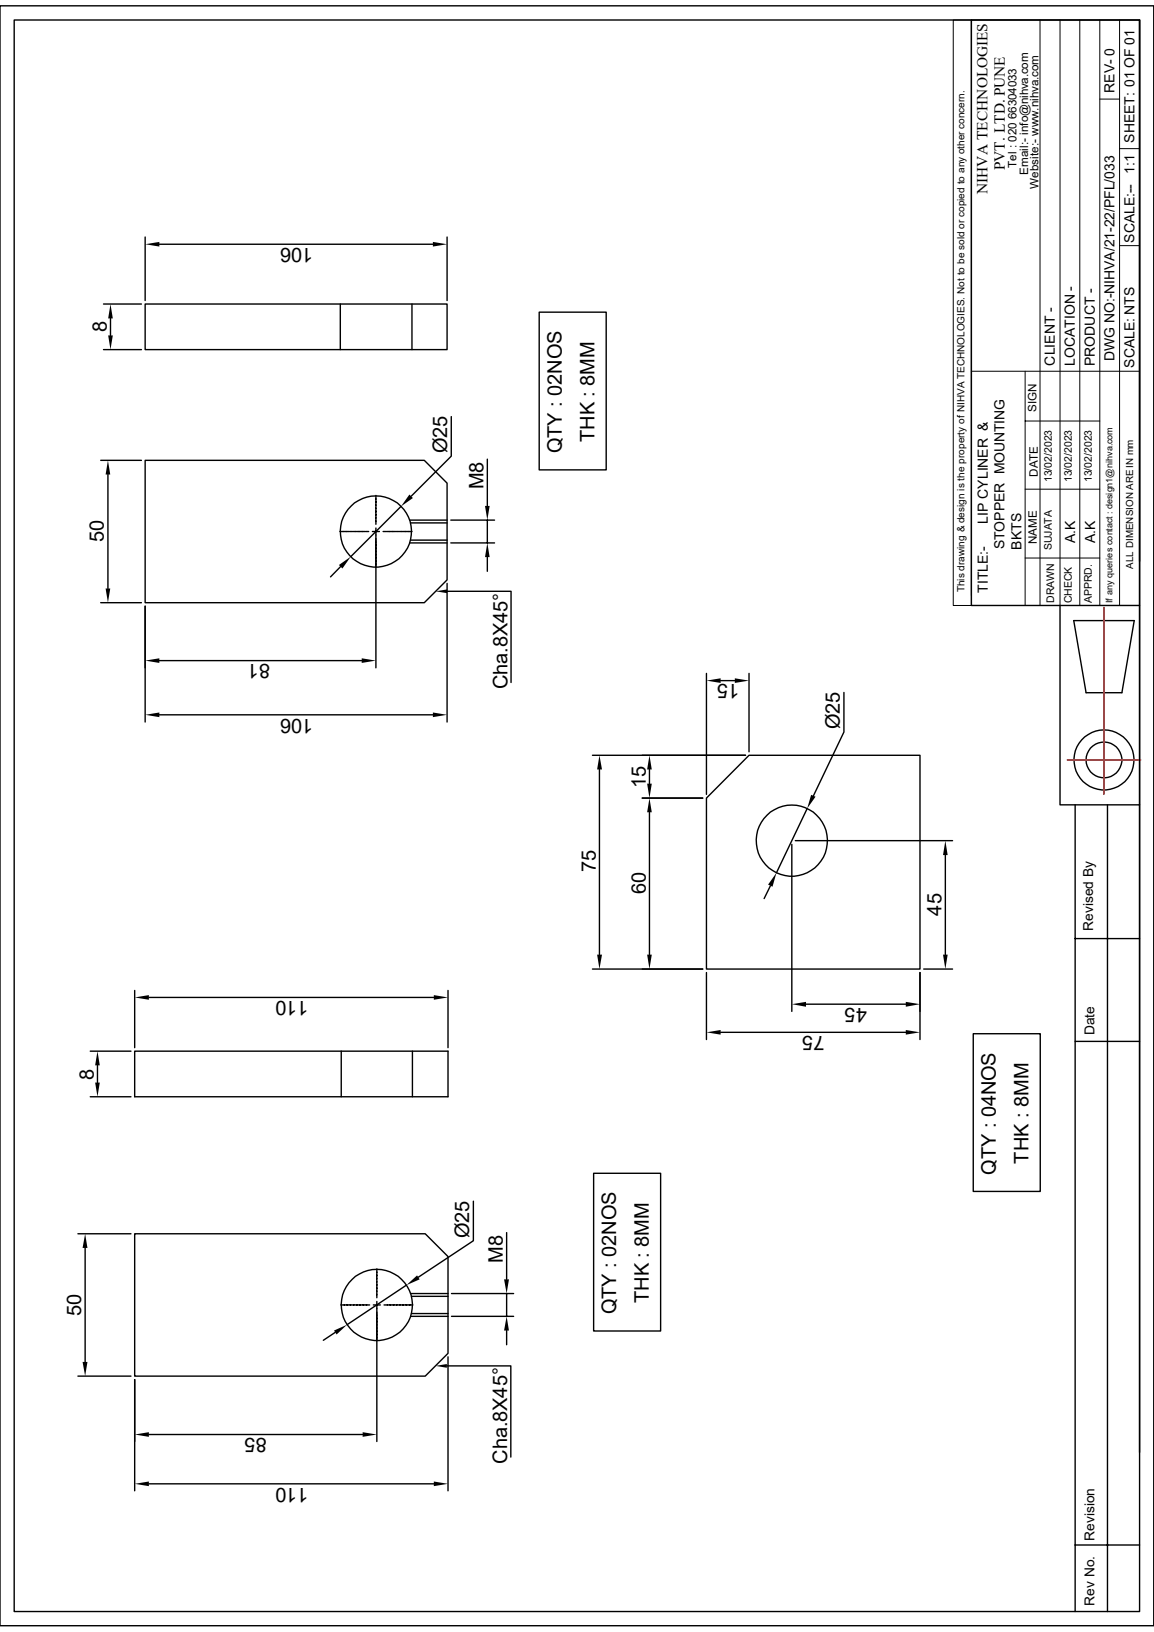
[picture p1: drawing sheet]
<svg xmlns="http://www.w3.org/2000/svg" width="210mm" height="297mm" viewBox="0 0 210 297" stroke-linecap="round" stroke-linejoin="round" font-family="sans-serif">
<g fill="none" stroke="#000" stroke-width=".25">
<path d="M0 1.1h210v294.8h-210zM2.6 3.6h204.8v289.7h-204.8zM176.8 3.6h30.6v106.6h-30.6zM207.4 3.6v98.6M18.8 55.3h6.9M20.1 58v3M26.4 55.3h55v8.3h-55zM26.4 43.1v11.6M29 44.4h49.8M61.9 55.3v8.3M75 55.3v8.3M81.4 43.1v11.6"/>
<path d="M98.1 56.8h12.2v28.7h-12.2zM18.8 63.6h6.9M82.1 75.8v7.2l-7.3 7.3M18.3 83.8h7.4M19.6 86.4v20.7M26.4 83.8h50.8l4.2 4.1v17.6l-4.2 4.2h-50.8zM61.8 96.7h1.7M63.6 96.7h.1M63.7 96.7h.4M64.2 96.7h.1M64.3 96.7h.5M64.9 96.7h1.5"/>
<path d="M66.5 96.7h.1M66.6 96.7h.5M67.8 96.7h1.2M68.4 90.2v1.6M68.4 91.9h.1M68.4 92v.4M68.4 92.5h.1M68.4 92.6v1.5M68.4 94.2v.1M68.4 94.4v.3M68.4 94.8v.1M68.4 95v.4"/>
<path d="M68.4 96.1v25.4M69.7 96.7h.5M70.3 96.7h.1M70.4 96.7h1.5M72 96.7h.1M72.1 96.7h.4M72.6 96.7h.1M72.7 96.7h.5M73 92.2l-9.2 9.1M73.3 96.7h1.7M74.5 98.8h6.9M74.5 94.7h6.9"/>
<path d="M74.7 98.3h6.7M74.7 95.2h6.7M82 98.8h8M82 94.7h8M88.7 83.6v8.5M88.7 94.7v4.1M18.3 109.7h7.4M26.4 110.3v21.1M62 103.1l-1.8 1.9M81.4 107.6h11.6v16.6M81.4 106.2v25.2M88.7 101.4v2.6"/>
<path d="M192.9 110.2v36.3h14.5v117.8M195.4 112.9h11l-2.2 13.2h-6.5zM207.4 110.2v36.3M29 120.2h36.8M29 130.1h49.8M107.8 137.5h27.9M128.6 122.6v22M131.1 123.9h2.6M136.3 137.5h31.1v38.9h-38.8v-31.2zM136.3 122.6v14.2M153.6 126v7.2l-5.6 11.6M109.1 140v33.7"/>
<path d="M116.9 145.2h11M118.2 140v2.6M118.2 147.8v25.9M144.1 153.7v30.4M144.7 153h28.7M146.9 147.2l-5.6 11.6M172 155.6v18.1M195.7 146.5v146.8M201.5 146.5v146.8M107.8 176.4h20.1M128.6 177v12.2M140.2 161.2l-1.1 2.3"/>
<path d="M167.4 177v12.2M168.1 176.4h5.3M195.7 170.8h11.7M16.4 199.6h7.4M16.4 191.3h7.4M17.7 193.9v3.1M24.5 191.3h57v8.3h-57zM24.5 180.3v10.4M27.1 181.5h51.9M62.1 191.3v8.3M75.1 191.3v8.3M81.5 180.3v10.4"/>
<path d="M131.1 187.9h33.7M146.7 182.8h18.1M177.1 188.1h12.2v28.7h-12.2zM195.7 189.5h11.7M86.1 218.6v7.2l-10 6.7M108 213.5h12.2v28.7h-12.2zM14.2 224.5h9.6M15.5 227.1v20.8M24.5 224.5h52.9l4.1 4.2v17.6l-4.1 4.1h-52.9zM63.7 237.5h-1.7M63.8 237.5h.1M63.9 237.5h.4"/>
<path d="M64.3 237.5h.1M64.5 237.5h1.5M66.1 237.5h.5M66.7 237.5h.1M66.8 237.5h.5M67.9 237.5h1.3M68.6 230.9v1.7M68.6 232.7h.1M68.6 232.8v.4M68.6 233.3h.1M68.6 233.4v1.5M68.6 235h.1"/>
<path d="M68.6 235.1v.4M68.6 235.6h.1M68.6 235.7v.5M68.6 236.9v25.4M69.9 237.5h.5M70.4 237.5h.1M70.6 237.5h1.5M72.2 237.5h.1M72.3 237.5h.4M72.8 237.5h.1M72.9 237.5h1.5M74 233.9l-10.8 7.2"/>
<path d="M74.5 237.5h.6M74.7 235.4h6.8M74.7 239.6h6.8M74.9 235.9h6.6M74.9 239.1h6.6M82.2 235.4h11.3M82.2 239.6h11.3M92.2 224.3v8.5M92.2 235.4v4.2M14.2 250.4h9.6M24.5 251.1v20.2M61 242.5l-2.2 1.4"/>
<path d="M81.3 248.6h11.7v16.6M81.5 246.9v24.4M92.2 242.1v2.6M27.1 270h51.9M27.1 261.1h38.9M195.7 281.2h11.7"/>
<circle cx="68.4" cy="96.7" r="6.5"/>
<circle cx="200.9" cy="138.3" r="3.3"/>
<circle cx="200.9" cy="138.3" r="5.5"/>
<circle cx="144.1" cy="153" r="6.5"/>
<circle cx="68.6" cy="237.5" r="6.5"/>
</g>
<g fill="none" stroke="#000" stroke-width=".18">
<path d="M173.5 3.6h3.3v106.6h-3.3zM176.8 3.6v104.8M189.3 3.6v106.6M192.9 3.6v106.6M196.5 3.6v106.6M200.2 18h3.6M200.2 3.6v106.6M203.8 3.6v106.6M203.8 27.1h3.6M203.8 44.7h3.6M176.8 67.6h30.6M186.6 67.6v42.6"/>
<path d="M186.6 76.6h13.6M186.6 89h13.6M176.8 110.2h30.6M186.6 101.6h13.6"/>
</g>
<g fill="none" stroke="#f00" stroke-width=".25">
<path d="M200.9 110.5v.8M200.9 111.4v.1M200.9 111.7v.6M200.9 112.4v.2M200.9 112.7v.7M200.9 113.5v.1M200.9 113.7v.7M200.9 114.5v.1M200.9 114.8v.6M200.9 115.6v.1M200.9 115.8v.7M200.9 116.6v.1"/>
<path d="M200.9 116.8v.7M200.9 117.6v.2M200.9 117.9v.6M200.9 118.7v.1M200.9 118.9v.7M200.9 119.7v.1M200.9 120v.6M194.2 138.3h.8M195.2 138.3h.1M195.4 138.3h.6M196.2 138.3h.1M196.4 138.3h.7"/>
<path d="M197.2 138.3h.2M197.5 138.3h.6M198.2 138.3h.2M198.5 138.3h.7M199.3 138.3h.1M199.6 138.3h.6M200.3 138.3h.1M200.6 138.3h.7M200.9 120.7v.2M200.9 121v.7M200.9 121.8v.1M200.9 122v.7"/>
<path d="M200.9 122.8v.1M200.9 123.1v.6M200.9 123.9v.1M200.9 124.1v.7M200.9 124.9v.1M200.9 125.1v.7M200.9 125.9v.2M200.9 126.2v.6M200.9 127v.1M200.9 127.2v.7M200.9 128v.1M200.9 128.3v.6"/>
<path d="M200.9 129v.2M200.9 129.3v.7M200.9 130.1v.1M200.9 130.3v.7M200.9 131.1v.1M200.9 131.4v.6M200.9 132.2v.1M200.9 132.4v.7M200.9 133.2v.1M200.9 133.4v.7M200.9 134.2v.2M200.9 134.5v.6"/>
<path d="M200.9 135.3v.1M200.9 135.5v.7M200.9 136.3v.1M200.9 136.6v.6M200.9 137.3v.2M200.9 137.6v.7M200.9 138.4v.1M200.9 138.6v.7M200.9 139.4v.1M200.9 139.7v.6M201.4 138.3h.1M201.6 138.3h.7"/>
<path d="M202.4 138.3h.1M202.6 138.3h.7M203.5 138.3h.1M203.7 138.3h.6M204.5 138.3h.1M204.7 138.3h.7M205.5 138.3h.2M205.8 138.3h.6M206.5 138.3h.2M206.8 138.3h.8M200.9 140.5v.1M200.9 140.7v.7"/>
<path d="M200.9 141.5v.1M200.9 141.7v.7M200.9 142.5v.2M200.9 142.8v.6M200.9 143.6v.1M200.9 143.8v.8"/>
</g>
<g fill="#000">
<path d="M20.1 55.3l.4 2.7h-.8zM26.4 44.4l2.6-.4v.9zM78.8 44l2.6 .4-2.6 .5zM19.7 61h.8l-.4 2.6zM19.6 83.8l.5 2.6h-.9zM74.5 90l.6 .6-2.1 1.6zM88.3 92.1h.8l-.4 2.6zM19.2 107.1h.9l-.5 2.6zM61.7 102.8l2.1-1.5-1.5 2.2zM79.3 107.6l2.1-.3v.6zM88.7 98.8l.4 2.6h-.8zM26.4 120.2l2.6-.4v.8z"/>
<path d="M26.4 130.1l2.6-.4v.8zM65.8 119.8l2.6 .4-2.6 .4zM78.8 129.7l2.6 .4-2.6 .4zM128.6 123.9l2.5-.5v.9zM133.7 123.4l2.6 .5-2.6 .4zM109.1 137.5l.5 2.5h-.9zM118.2 145.2l.4 2.6h-.8zM117.8 142.6h.8l-.4 2.6zM118.2 137.5l.4 2.5h-.8zM147.6 144.7l.8 .3-1.5 2.2zM172 153l.5 2.6h-.9zM108.7 173.7h.9l-.5 2.7z"/>
<path d="M117.8 173.7h.8l-.4 2.7zM141.3 158.8l-.7 2.6-.8-.4zM171.6 173.7h.9l-.5 2.7zM17.3 197h.9l-.5 2.6zM17.7 191.3l.5 2.6h-.9zM24.5 181.5l2.6-.4v.8zM79 181.1l2.5 .4-2.5 .4zM128.6 187.9l2.5-.4v.8zM144.1 182.8l2.6-.5v.9zM164.8 187.5l2.6 .4-2.6 .4zM164.8 182.3l2.6 .5-2.6 .4zM15.5 224.5l.4 2.6h-.9z"/>
<path d="M74 233.9l1.9-1.8 .5 .7zM91.7 232.8h.9l-.4 2.6zM15 247.9h.9l-.4 2.5zM60.8 242.1l2.4-1-1.9 1.8zM79.2 248.6l2.1-.4v.7zM92.2 239.6l.4 2.5h-.9zM24.5 270l2.6-.4v.9zM24.5 261.1l2.6-.5v.9zM66 260.6l2.6 .5-2.6 .4zM79 269.6l2.5 .4-2.5 .5z"/>
</g>
<g font-size="3.6">
<text x="57" y="45.1" transform="rotate(-180 57 45.1)">106</text>
<text x="19.4" y="60.5" transform="rotate(-90 19.4 60.5)">8</text>
<text x="81.4" y="82.5" transform="rotate(-90 81.4 82.5)">Ø25</text>
<text x="102.2" y="82.5" transform="rotate(-90 102.2 82.5)">QTY : 02NOS</text>
<text x="108.2" y="80.4" transform="rotate(-90 108.2 80.4)">THK : 8MM</text>
<text x="88" y="89.1" transform="rotate(-90 88 89.1)">M8</text>
<text x="18.9" y="98.7" transform="rotate(-90 18.9 98.7)">50</text>
<text x="49.1" y="120.9" transform="rotate(-180 49.1 120.9)">81</text>
<text x="92.4" y="125.4" transform="rotate(-90 92.4 125.4)">Cha.8X45°</text>
<text x="134.6" y="124.5" transform="rotate(-180 134.6 124.5)">15</text>
<text x="57" y="130.8" transform="rotate(-180 57 130.8)">106</text>
<text x="152.8" y="132.7" transform="rotate(-90 152.8 132.7)">Ø25</text>
<text x="117.5" y="143.5" transform="rotate(-90 117.5 143.5)">15</text>
<text x="108.4" y="158.7" transform="rotate(-90 108.4 158.7)">75</text>
<text x="117.5" y="162.8" transform="rotate(-90 117.5 162.8)">60</text>
<text x="171.4" y="166.6" transform="rotate(-90 171.4 166.6)">45</text>
<text x="56.1" y="182.2" transform="rotate(-180 56.1 182.2)">110</text>
<text x="157.7" y="183.5" transform="rotate(-180 157.7 183.5)">45</text>
<text x="150" y="188.6" transform="rotate(-180 150 188.6)">75</text>
<text x="17.1" y="196.5" transform="rotate(-90 17.1 196.5)">8</text>
<text x="181.2" y="213.8" transform="rotate(-90 181.2 213.8)">QTY : 04NOS</text>
<text x="187.2" y="211.7" transform="rotate(-90 187.2 211.7)">THK : 8MM</text>
<text x="85.4" y="225.3" transform="rotate(-90 85.4 225.3)">Ø25</text>
<text x="91.5" y="229.8" transform="rotate(-90 91.5 229.8)">M8</text>
<text x="14.8" y="239.5" transform="rotate(-90 14.8 239.5)">50</text>
<text x="112.1" y="239.2" transform="rotate(-90 112.1 239.2)">QTY : 02NOS</text>
<text x="118.1" y="237.2" transform="rotate(-90 118.1 237.2)">THK : 8MM</text>
<text x="48.6" y="261.7" transform="rotate(-180 48.6 261.7)">85</text>
<text x="92.3" y="266.4" transform="rotate(-90 92.3 266.4)">Cha.8X45°</text>
<text x="56.1" y="270.7" transform="rotate(-180 56.1 270.7)">110</text>
</g>
<g font-size="2.8">
<text x="179.7" y="35.3" transform="rotate(-90 179.7 35.3)">NIHVA TECHNOLOGIES</text>
<text x="182.9" y="31" transform="rotate(-90 182.9 31)">PVT. LTD. PUNE</text>
</g>
<g font-size="2.5">
<text x="202.8" y="16.9" transform="rotate(-90 202.8 16.9)">REV- 0</text>
<text x="206.5" y="25.9" transform="rotate(-90 206.5 25.9)">SHEET: 01 OF 01</text>
<text x="206.5" y="31.7" transform="rotate(-90 206.5 31.7)">1:1</text>
<text x="206.5" y="44.2" transform="rotate(-90 206.5 44.2)">SCALE:--</text>
<text x="202.8" y="65.7" transform="rotate(-90 202.8 65.7)">DWG NO:-NIHVA/21-22/PFL/033</text>
<text x="191.9" y="66.5" transform="rotate(-90 191.9 66.5)">CLIENT -</text>
<text x="195.6" y="66.6" transform="rotate(-90 195.6 66.6)">LOCATION -</text>
<text x="199.2" y="66.6" transform="rotate(-90 199.2 66.6)">PRODUCT -</text>
<text x="206.5" y="66.9" transform="rotate(-90 206.5 66.9)">SCALE: NTS</text>
<text x="179.8" y="95.3" transform="rotate(-90 179.8 95.3)">LIP CYLINER &amp;</text>
<text x="182.8" y="100" transform="rotate(-90 182.8 100)">STOPPER MOUNTING</text>
<text x="185.9" y="100" transform="rotate(-90 185.9 100)">BKTS</text>
<text x="195.7" y="98.8" transform="rotate(-90 195.7 98.8)">A.K</text>
<text x="199.3" y="98.8" transform="rotate(-90 199.3 98.8)">A.K</text>
<text x="179.8" y="107.9" transform="rotate(-90 179.8 107.9)">TITLE:-</text>
<text x="198.9" y="169.4" transform="rotate(-90 198.9 169.4)">Revised By</text>
<text x="199.2" y="188.4" transform="rotate(-90 199.2 188.4)">Date</text>
<text x="199.2" y="280.4" transform="rotate(-90 199.2 280.4)">Revision</text>
<text x="199.2" y="292.2" transform="rotate(-90 199.2 292.2)">Rev No.</text>
</g>
<g font-size="2.1">
<text x="185" y="30.6" transform="rotate(-90 185 30.6)">Tel : 020 66304033</text>
<text x="187.1" y="31.9" transform="rotate(-90 187.1 31.9)">Email:- info@nihva.com</text>
<text x="189" y="34.4" transform="rotate(-90 189 34.4)">Website:- www.nihva.com</text>
<text x="188.6" y="75" transform="rotate(-90 188.6 75)">SIGN</text>
<text x="188.8" y="86.8" transform="rotate(-90 188.8 86.8)">DATE</text>
<text x="188.7" y="99" transform="rotate(-90 188.7 99)">NAME</text>
</g>
<g font-size="1.9">
<text x="191.4" y="87.8" transform="rotate(-90 191.4 87.8)">13/02/2023</text>
<text x="195.1" y="87.8" transform="rotate(-90 195.1 87.8)">13/02/2023</text>
<text x="198.7" y="87.8" transform="rotate(-90 198.7 87.8)">13/02/2023</text>
<text x="191.4" y="100.2" transform="rotate(-90 191.4 100.2)">SUJATA</text>
<text x="191.9" y="109.7" transform="rotate(-90 191.9 109.7)">DRAWN</text>
<text x="195.1" y="109.8" transform="rotate(-90 195.1 109.8)">CHECK</text>
<text x="198.7" y="109.7" transform="rotate(-90 198.7 109.7)">APPRD.</text>
</g>
<g font-size="1.8">
<text x="175.5" y="107.8" transform="rotate(-90 175.5 107.8)">This drawing &amp; design is the property of NIHVA TECHNOLOGIES. Not to be sold or copied to any other concern.</text>
<text x="206.2" y="103.5" transform="rotate(-90 206.2 103.5)">ALL DIMENSION ARE IN mm</text>
</g>
<text font-size="1.7" x="202.4" y="109.8" transform="rotate(-90 202.4 109.8)">If any queries contact : design1@nihva.com</text>
</svg>
